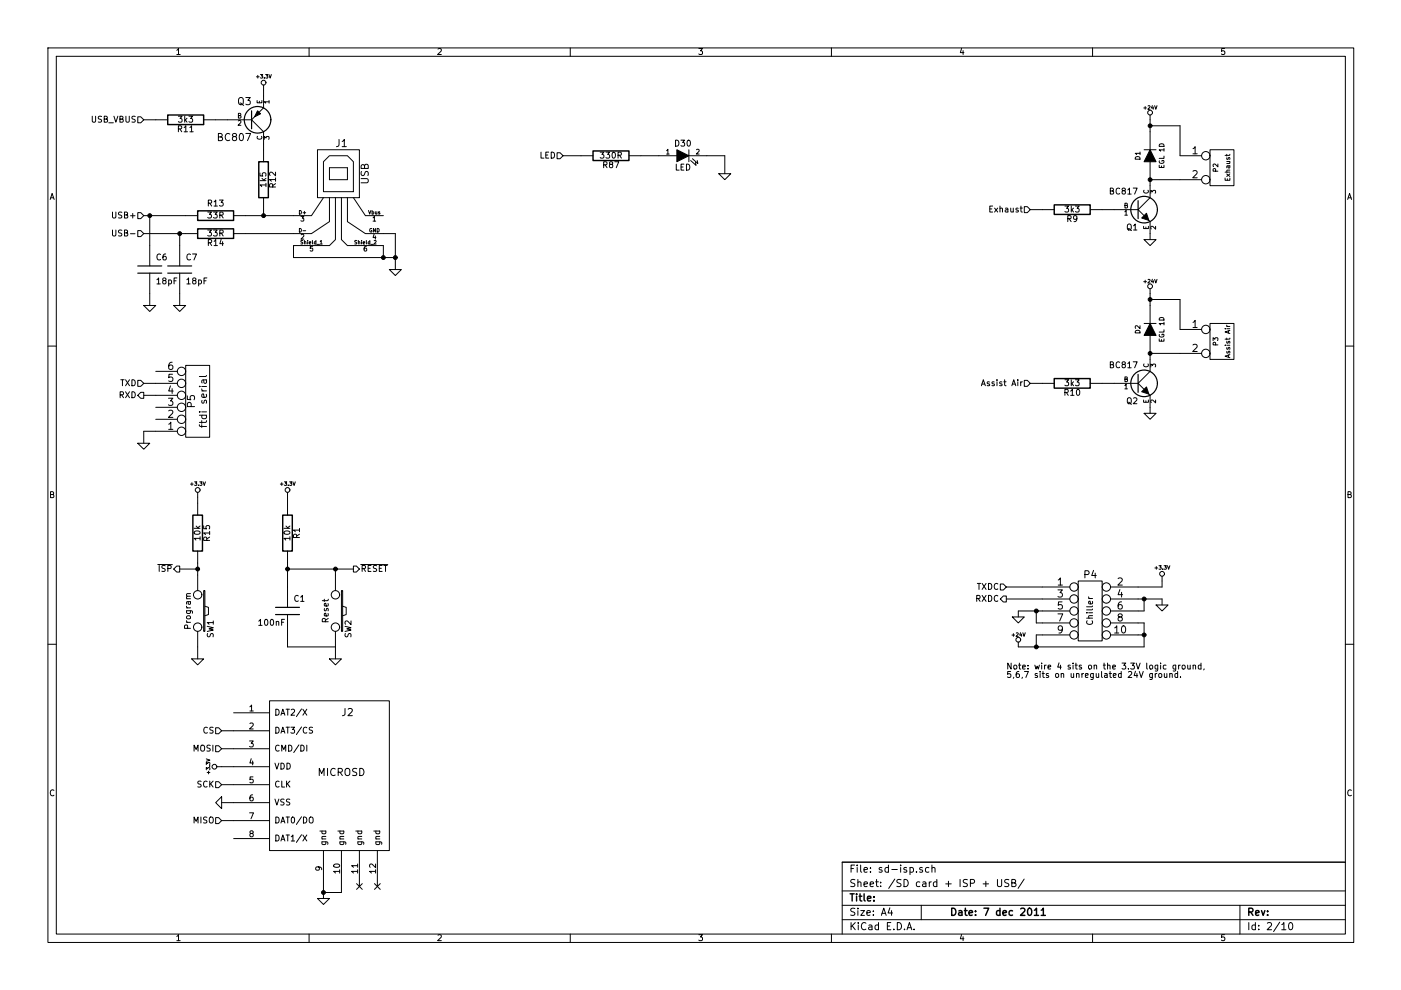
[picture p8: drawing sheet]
EESchema Schematic File Version 2  date 2011-12-07T22:22:26 CET
LIBS:power
LIBS:device
LIBS:transistors
LIBS:conn
LIBS:linear
LIBS:regul
LIBS:74xx
LIBS:cmos4000
LIBS:adc-dac
LIBS:memory
LIBS:xilinx
LIBS:special
LIBS:microcontrollers
LIBS:dsp
LIBS:microchip
LIBS:analog_switches
LIBS:motorola
LIBS:texas
LIBS:intel
LIBS:audio
LIBS:interface
LIBS:digital-audio
LIBS:philips
LIBS:display
LIBS:cypress
LIBS:siliconi
LIBS:opto
LIBS:contrib
LIBS:valves
LIBS:mounting
LIBS:23k256
LIBS:tps78233
LIBS:drv8811
LIBS:mcu-nxp
LIBS:opto-transistor-4p2
LIBS:atmega328p-a
LIBS:atmel
LIBS:microsd
LIBS:jumper3
LIBS:diode2
LIBS:78l00a
LIBS:conn_11x2
LIBS:bc807
LIBS:bc817
LIBS:laserctrl-cache
EELAYER 25  0
EELAYER END
$Descr A4 11700 8267
encoding utf-8
Sheet 2 10
Title ""
Date "7 dec 2011"
Rev ""
Comp ""
Comment1 ""
Comment2 ""
Comment3 ""
Comment4 ""
$EndDescr
$Comp
L BC817 Q2
U 1 1
P 9500 3200
F 0 "Q2" H 9500 3050 50  0000 R CNN
F 1 "BC817" H 9500 3350 50  0000 R CNN
	1    9500 3200
	1    0    0    -1  
$EndComp
$Comp
L BC817 Q1
U 1 1
P 9500 1750
F 0 "Q1" H 9500 1600 50  0000 R CNN
F 1 "BC817" H 9500 1900 50  0000 R CNN
	1    9500 1750
	1    0    0    -1  
$EndComp
NoConn ~ 3150 7400
NoConn ~ 3000 7400
Connection ~ 2700 7450
Wire Wire Line
	2700 7500 2700 7400
Wire Wire Line
	2400 4150 2400 4200
Connection ~ 2800 4750
Wire Wire Line
	2950 4750 2400 4750
Wire Wire Line
	6050 1450 6050 1300
Wire Wire Line
	6050 1300 5900 1300
Wire Wire Line
	4700 1300 4850 1300
Connection ~ 9600 2500
Wire Wire Line
	9850 2750 9850 2500
Wire Wire Line
	9850 2500 9600 2500
Connection ~ 9600 1500
Wire Wire Line
	9850 1500 9600 1500
Wire Wire Line
	9600 1050 9850 1050
Wire Wire Line
	9850 1050 9850 1300
Wire Wire Line
	9600 1500 9600 1550
Connection ~ 9550 5300
Wire Wire Line
	9500 5300 9550 5300
Connection ~ 8650 5100
Wire Wire Line
	8650 5100 8650 5200
Wire Wire Line
	8650 5200 8700 5200
Connection ~ 9550 5000
Wire Wire Line
	9550 5000 9550 5100
Wire Wire Line
	9550 5100 9500 5100
Wire Wire Line
	8400 5000 8700 5000
Wire Wire Line
	9700 4850 9700 4900
Wire Wire Line
	9700 4900 9500 4900
Wire Wire Line
	8700 4900 8400 4900
Wire Wire Line
	9500 5000 9700 5000
Wire Wire Line
	9700 5000 9700 5050
Wire Wire Line
	8500 5150 8500 5100
Wire Wire Line
	8500 5100 8700 5100
Wire Wire Line
	8700 5300 8650 5300
Wire Wire Line
	8650 5300 8650 5400
Wire Wire Line
	9550 5200 9550 5400
Wire Wire Line
	9550 5200 9500 5200
Wire Wire Line
	9550 5400 8500 5400
Connection ~ 8650 5400
Wire Wire Line
	9300 1750 9200 1750
Wire Wire Line
	9600 1950 9600 2000
Wire Wire Line
	8600 1750 8700 1750
Wire Wire Line
	8600 3200 8700 3200
Wire Wire Line
	9600 3450 9600 3400
Wire Wire Line
	9300 3200 9200 3200
Wire Wire Line
	2800 4750 2800 4800
Wire Wire Line
	1850 6700 1950 6700
Wire Wire Line
	1850 6550 1950 6550
Wire Wire Line
	1850 6100 1950 6100
Wire Wire Line
	2800 5500 2800 5400
Connection ~ 1650 4750
Wire Wire Line
	1650 5500 1650 5400
Wire Wire Line
	1200 3200 1300 3200
Wire Wire Line
	1500 2450 1500 2550
Connection ~ 1250 1800
Wire Wire Line
	1250 2050 1250 1800
Wire Wire Line
	1200 1800 1550 1800
Connection ~ 3300 2150
Wire Wire Line
	3300 2250 3300 1950
Wire Wire Line
	3200 2050 3200 2150
Wire Wire Line
	2450 2050 2450 2150
Connection ~ 2200 1800
Wire Wire Line
	2050 1800 2450 1800
Wire Wire Line
	2200 1200 2200 1250
Wire Wire Line
	1800 1000 1900 1000
Wire Wire Line
	1200 1000 1300 1000
Wire Wire Line
	2200 750  2200 800 
Wire Wire Line
	2200 1800 2200 1750
Wire Wire Line
	2050 1950 2450 1950
Wire Wire Line
	3300 1950 3200 1950
Wire Wire Line
	2450 2150 3300 2150
Connection ~ 3200 2150
Wire Wire Line
	1550 1950 1200 1950
Wire Wire Line
	1500 2050 1500 1950
Connection ~ 1500 1950
Wire Wire Line
	1250 2450 1250 2550
Wire Wire Line
	1300 3600 1200 3600
Wire Wire Line
	1200 3600 1200 3700
Wire Wire Line
	1300 3300 1200 3300
Wire Wire Line
	1650 4700 1650 4800
Wire Wire Line
	1650 4150 1650 4200
Wire Wire Line
	1950 6250 1850 6250
Wire Wire Line
	1950 6400 1850 6400
Wire Wire Line
	1850 6850 1950 6850
Wire Wire Line
	1500 4750 1650 4750
Wire Wire Line
	9600 3000 9600 2950
Wire Wire Line
	9600 1000 9600 1100
Connection ~ 9600 1050
Wire Wire Line
	9600 2550 9600 2450
Wire Wire Line
	9600 2950 9850 2950
Connection ~ 9600 2950
Wire Wire Line
	5350 1300 5500 1300
Wire Wire Line
	2800 5400 2400 5400
Wire Wire Line
	2400 5400 2400 5300
Wire Wire Line
	2400 4900 2400 4700
Connection ~ 2400 4750
Wire Wire Line
	2850 7400 2850 7450
Wire Wire Line
	2850 7450 2700 7450
$Comp
L GND #PWR016
U 1 1
P 2700 7500
F 0 "#PWR016" H 2700 7500 30  0001 C CNN
F 1 "GND" H 2700 7430 30  0001 C CNN
	1    2700 7500
	1    0    0    -1  
$EndComp
$Comp
L +3.3V #PWR017
U 1 1
P 2400 4150
F 0 "#PWR017" H 2400 4110 30  0001 C CNN
F 1 "+3.3V" H 2400 4260 30  0000 C CNN
	1    2400 4150
	1    0    0    -1  
$EndComp
$Comp
L R R1
U 1 1
P 2400 4450
F 0 "R1" V 2480 4450 50  0000 C CNN
F 1 "10k" V 2400 4450 50  0000 C CNN
	1    2400 4450
	1    0    0    -1  
$EndComp
$Comp
L C C1
U 1 1
P 2400 5100
F 0 "C1" H 2450 5200 50  0000 L CNN
F 1 "100nF" H 2150 5000 50  0000 L CNN
	1    2400 5100
	1    0    0    -1  
$EndComp
$Comp
L GND #PWR018
U 1 1
P 6050 1450
F 0 "#PWR018" H 6050 1450 30  0001 C CNN
F 1 "GND" H 6050 1380 30  0001 C CNN
	1    6050 1450
	1    0    0    -1  
$EndComp
$Comp
L LED D30
U 1 1
P 5700 1300
F 0 "D30" H 5700 1400 50  0000 C CNN
F 1 "LED" H 5700 1200 50  0000 C CNN
	1    5700 1300
	1    0    0    -1  
$EndComp
$Comp
L R R87
U 1 1
P 5100 1300
F 0 "R87" V 5180 1300 50  0000 C CNN
F 1 "330R" V 5100 1300 50  0000 C CNN
	1    5100 1300
	0    1    1    0   
$EndComp
Text HLabel 4700 1300 0    50   Input ~ 0
LED
$Comp
L DIODE D2
U 1 1
P 9600 2750
F 0 "D2" H 9600 2850 40  0000 C CNN
F 1 "EGL 1D" H 9600 2650 40  0000 C CNN
	1    9600 2750
	0    -1   -1   0   
$EndComp
$Comp
L DIODE D1
U 1 1
P 9600 1300
F 0 "D1" H 9600 1400 40  0000 C CNN
F 1 "EGL 1D" H 9600 1200 40  0000 C CNN
	1    9600 1300
	0    -1   -1   0   
$EndComp
$Comp
L +24V #PWR019
U 1 1
P 9600 2450
F 0 "#PWR019" H 9600 2400 20  0001 C CNN
F 1 "+24V" H 9600 2550 30  0000 C CNN
	1    9600 2450
	1    0    0    -1  
$EndComp
$Comp
L CONN_5X2 P4
U 1 1
P 9100 5100
F 0 "P4" H 9100 5400 60  0000 C CNN
F 1 "Chiller" V 9100 5100 50  0000 C CNN
	1    9100 5100
	1    0    0    -1  
$EndComp
$Comp
L GND #PWR020
U 1 1
P 9700 5050
F 0 "#PWR020" H 9700 5050 30  0001 C CNN
F 1 "GND" H 9700 4980 30  0001 C CNN
	1    9700 5050
	1    0    0    -1  
$EndComp
$Comp
L +3.3V #PWR021
U 1 1
P 9700 4850
F 0 "#PWR021" H 9700 4810 30  0001 C CNN
F 1 "+3.3V" H 9700 4960 30  0000 C CNN
	1    9700 4850
	1    0    0    -1  
$EndComp
Text HLabel 8400 4900 0    50   Input ~ 0
TXDC
Text HLabel 8400 5000 0    50   Output ~ 0
RXDC
$Comp
L GND #PWR022
U 1 1
P 8500 5150
F 0 "#PWR022" H 8500 5150 30  0001 C CNN
F 1 "GND" H 8500 5080 30  0001 C CNN
	1    8500 5150
	1    0    0    -1  
$EndComp
$Comp
L +24V #PWR023
U 1 1
P 8500 5400
F 0 "#PWR023" H 8500 5350 20  0001 C CNN
F 1 "+24V" H 8500 5500 30  0000 C CNN
	1    8500 5400
	1    0    0    -1  
$EndComp
Text Notes 8400 5600 0    50   ~ 0
Note: wire 4 sits on the 3.3V logic ground,\n5,6,7 sits on unregulated 24V ground.
$Comp
L R R9
U 1 1
P 8950 1750
F 0 "R9" V 9030 1750 50  0000 C CNN
F 1 "3k3" V 8950 1750 50  0000 C CNN
	1    8950 1750
	0    1    1    0   
$EndComp
$Comp
L GND #PWR024
U 1 1
P 9600 2000
F 0 "#PWR024" H 9600 2000 30  0001 C CNN
F 1 "GND" H 9600 1930 30  0001 C CNN
	1    9600 2000
	1    0    0    -1  
$EndComp
$Comp
L CONN_2 P2
U 1 1
P 10200 1400
F 0 "P2" V 10150 1400 40  0000 C CNN
F 1 "Exhaust" V 10250 1400 40  0000 C CNN
	1    10200 1400
	1    0    0    -1  
$EndComp
$Comp
L +24V #PWR025
U 1 1
P 9600 1000
F 0 "#PWR025" H 9600 950 20  0001 C CNN
F 1 "+24V" H 9600 1100 30  0000 C CNN
	1    9600 1000
	1    0    0    -1  
$EndComp
Text HLabel 8600 1750 0    50   Input ~ 0
Exhaust
Text HLabel 8600 3200 0    50   Input ~ 0
Assist Air
$Comp
L CONN_2 P3
U 1 1
P 10200 2850
F 0 "P3" V 10150 2850 40  0000 C CNN
F 1 "Assist Air" V 10250 2850 40  0000 C CNN
	1    10200 2850
	1    0    0    -1  
$EndComp
$Comp
L GND #PWR026
U 1 1
P 9600 3450
F 0 "#PWR026" H 9600 3450 30  0001 C CNN
F 1 "GND" H 9600 3380 30  0001 C CNN
	1    9600 3450
	1    0    0    -1  
$EndComp
$Comp
L R R10
U 1 1
P 8950 3200
F 0 "R10" V 9030 3200 50  0000 C CNN
F 1 "3k3" V 8950 3200 50  0000 C CNN
	1    8950 3200
	0    1    1    0   
$EndComp
Text HLabel 1850 6850 0    50   Input ~ 0
MISO
$Comp
L MICROSD J2
U 1 1
P 2900 6450
F 0 "J2" H 2900 6950 60  0000 C CNN
F 1 "MICROSD" H 2850 6450 60  0000 C CNN
	1    2900 6450
	1    0    0    -1  
$EndComp
$Comp
L GND #PWR027
U 1 1
P 1850 6700
F 0 "#PWR027" H 1850 6700 30  0001 C CNN
F 1 "GND" H 1850 6630 30  0001 C CNN
	1    1850 6700
	0    1    1    0   
$EndComp
$Comp
L +3.3V #PWR028
U 1 1
P 1850 6400
F 0 "#PWR028" H 1850 6360 30  0001 C CNN
F 1 "+3.3V" H 1850 6510 30  0000 C CNN
	1    1850 6400
	0    -1   -1   0   
$EndComp
Text HLabel 1850 6550 0    50   Input ~ 0
SCK
Text HLabel 1850 6250 0    50   Input ~ 0
MOSI
Text HLabel 1850 6100 0    50   Input ~ 0
CS
$Comp
L GND #PWR029
U 1 1
P 2800 5500
F 0 "#PWR029" H 2800 5500 30  0001 C CNN
F 1 "GND" H 2800 5430 30  0001 C CNN
	1    2800 5500
	1    0    0    -1  
$EndComp
$Comp
L SW_PUSH SW2
U 1 1
P 2800 5100
F 0 "SW2" H 2950 5210 50  0000 C CNN
F 1 "Reset" H 2800 5020 50  0000 C CNN
	1    2800 5100
	0    1    1    0   
$EndComp
$Comp
L +3.3V #PWR030
U 1 1
P 1650 4150
F 0 "#PWR030" H 1650 4110 30  0001 C CNN
F 1 "+3.3V" H 1650 4260 30  0000 C CNN
	1    1650 4150
	1    0    0    -1  
$EndComp
$Comp
L GND #PWR031
U 1 1
P 1650 5500
F 0 "#PWR031" H 1650 5500 30  0001 C CNN
F 1 "GND" H 1650 5430 30  0001 C CNN
	1    1650 5500
	1    0    0    -1  
$EndComp
$Comp
L SW_PUSH SW1
U 1 1
P 1650 5100
F 0 "SW1" H 1800 5210 50  0000 C CNN
F 1 "Program" H 1650 5020 50  0000 C CNN
	1    1650 5100
	0    1    1    0   
$EndComp
$Comp
L R R15
U 1 1
P 1650 4450
F 0 "R15" V 1730 4450 50  0000 C CNN
F 1 "10k" V 1650 4450 50  0000 C CNN
	1    1650 4450
	1    0    0    -1  
$EndComp
$Comp
L GND #PWR032
U 1 1
P 1200 3700
F 0 "#PWR032" H 1200 3700 30  0001 C CNN
F 1 "GND" H 1200 3630 30  0001 C CNN
	1    1200 3700
	1    0    0    -1  
$EndComp
$Comp
L CONN_6 P5
U 1 1
P 1650 3350
F 0 "P5" V 1600 3350 60  0000 C CNN
F 1 "ftdi serial" V 1700 3350 60  0000 C CNN
	1    1650 3350
	1    0    0    1   
$EndComp
Text HLabel 1200 3300 0    50   Output ~ 0
RXD
Text HLabel 1200 3200 0    50   Input ~ 0
TXD
Text HLabel 1500 4750 0    50   Output ~ 0
~ISP
Text HLabel 2950 4750 2    50   Output ~ 0
~RESET
$Comp
L GND #PWR033
U 1 1
P 1500 2550
F 0 "#PWR033" H 1500 2550 30  0001 C CNN
F 1 "GND" H 1500 2480 30  0001 C CNN
	1    1500 2550
	1    0    0    -1  
$EndComp
$Comp
L GND #PWR034
U 1 1
P 1250 2550
F 0 "#PWR034" H 1250 2550 30  0001 C CNN
F 1 "GND" H 1250 2480 30  0001 C CNN
	1    1250 2550
	1    0    0    -1  
$EndComp
$Comp
L C C6
U 1 1
P 1250 2250
F 0 "C6" H 1300 2350 50  0000 L CNN
F 1 "18pF" H 1300 2150 50  0000 L CNN
	1    1250 2250
	1    0    0    -1  
$EndComp
$Comp
L C C7
U 1 1
P 1500 2250
F 0 "C7" H 1550 2350 50  0000 L CNN
F 1 "18pF" H 1550 2150 50  0000 L CNN
	1    1500 2250
	1    0    0    -1  
$EndComp
$Comp
L R R14
U 1 1
P 1800 1950
F 0 "R14" V 1880 1950 50  0000 C CNN
F 1 "33R" V 1800 1950 50  0000 C CNN
	1    1800 1950
	0    1    1    0   
$EndComp
$Comp
L R R13
U 1 1
P 1800 1800
F 0 "R13" V 1700 1800 50  0000 C CNN
F 1 "33R" V 1800 1800 50  0000 C CNN
	1    1800 1800
	0    1    1    0   
$EndComp
$Comp
L GND #PWR035
U 1 1
P 3300 2250
F 0 "#PWR035" H 3300 2250 30  0001 C CNN
F 1 "GND" H 3300 2180 30  0001 C CNN
	1    3300 2250
	1    0    0    -1  
$EndComp
$Comp
L R R12
U 1 1
P 2200 1500
F 0 "R12" V 2280 1500 50  0000 C CNN
F 1 "1k5" V 2200 1500 50  0000 C CNN
	1    2200 1500
	1    0    0    -1  
$EndComp
$Comp
L +3.3V #PWR036
U 1 1
P 2200 750
F 0 "#PWR036" H 2200 710 30  0001 C CNN
F 1 "+3.3V" H 2200 860 30  0000 C CNN
	1    2200 750 
	1    0    0    -1  
$EndComp
$Comp
L PNP Q3
U 1 1
P 2100 1000
F 0 "Q3" H 2100 850 60  0000 R CNN
F 1 "BC807" H 2100 1150 60  0000 R CNN
	1    2100 1000
	1    0    0    1   
$EndComp
$Comp
L R R11
U 1 1
P 1550 1000
F 0 "R11" V 1630 1000 50  0000 C CNN
F 1 "3k3" V 1550 1000 50  0000 C CNN
	1    1550 1000
	0    1    1    0   
$EndComp
Text HLabel 1200 1000 0    50   Input ~ 0
USB_VBUS
Text HLabel 1200 1950 0    50   Input ~ 0
USB-
Text HLabel 1200 1800 0    50   Input ~ 0
USB+
$Comp
L USB J1
U 1 1
P 2800 1600
F 0 "J1" H 2750 2000 60  0000 C CNN
F 1 "USB" V 2550 1750 60  0000 C CNN
	1    2800 1600
	-1   0    0    -1  
$EndComp
$EndSCHEMATC
